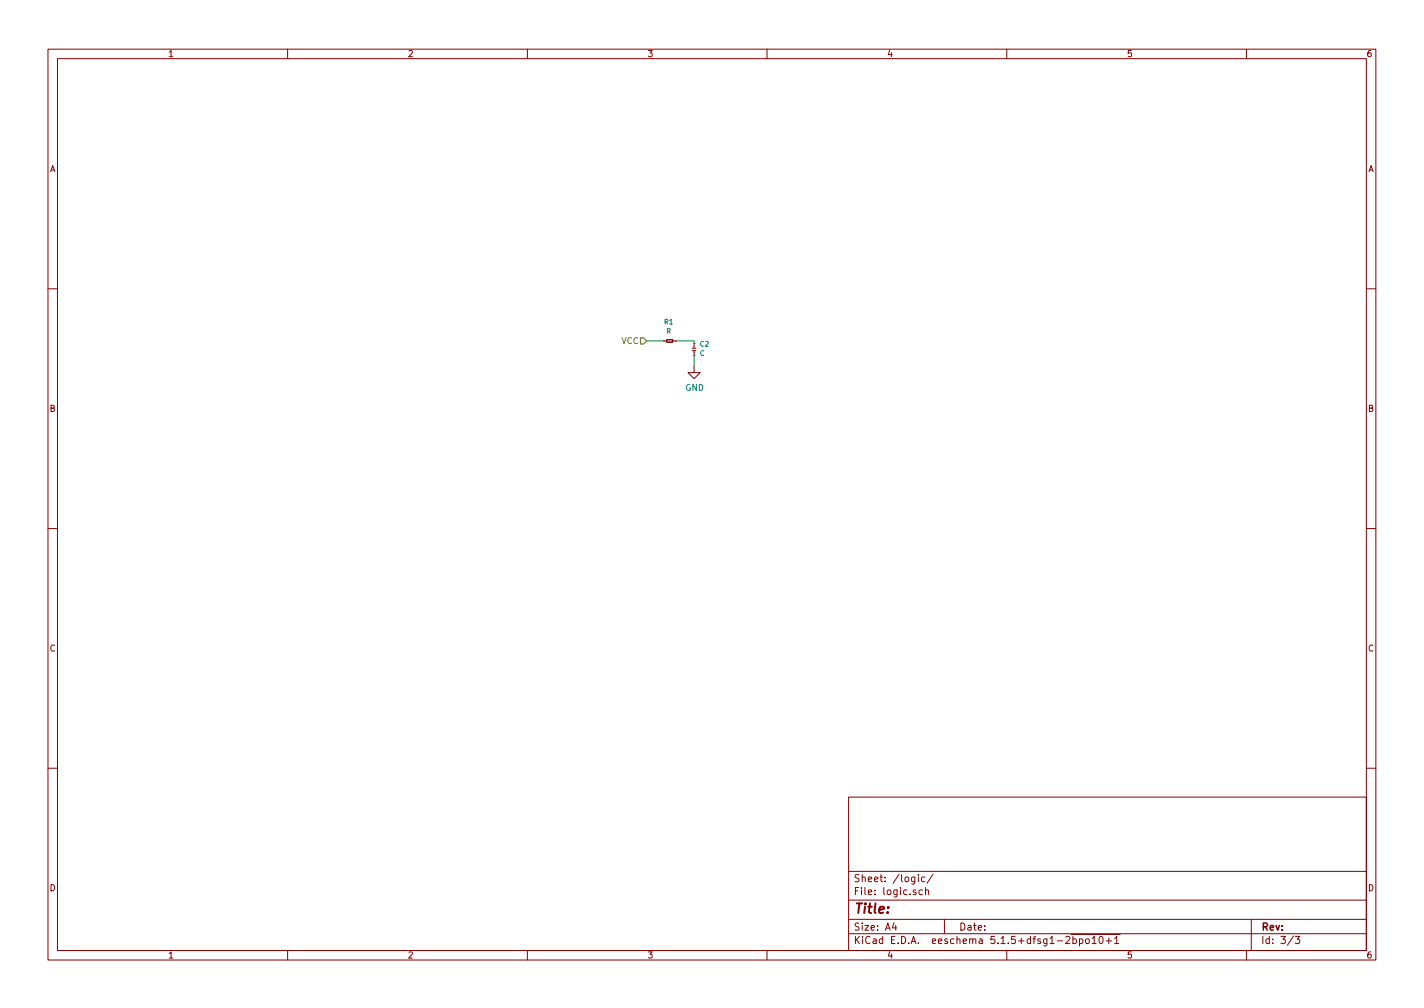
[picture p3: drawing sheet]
<svg xmlns="http://www.w3.org/2000/svg" width="297mm" height="210mm" viewBox="0 0 297 210" stroke-linecap="round" stroke-linejoin="round" font-family="sans-serif">
<g fill="none" stroke="#840000" stroke-width=".21">
<path d="M10 10.3h277v189.9h-277zM12 12.2h273v186.1h-273zM60 10.3v1.9M110 10.3v1.9M160 10.3v1.9M210 10.3v1.9M260 10.3v1.9M10 60.2h2M138.4 71.1h.1M138.4 71.1h.7M139.1 70.9h1.2v.5h-1.2zM140.3 71.1h.7"/>
<path d="M141 71.1h.1M144.4 72.6h.8M144.4 73.1h.8M144.8 71.6h.1M144.8 74.2h.1M144.8 76.4v1.3h1.2l-1.2 1.3-1.3-1.3h1.3M144.8 71.6v.9M144.8 73.1v1.1M285 60.2h2M10 110.3h2M285 110.3h2M10 160.2h2"/>
<path d="M177 166.3h108v32h-108zM285 160.2h2M60 198.3v1.9M110 198.3v1.9M160 198.3v1.9M177 194.8h108M177 191.8h108M177 187.8h108M177 181.8h108M186.5 192.5l-.4 1h1M186.8 193v1M191.6 182.4v.2"/>
<path d="M191.6 182.9v1M192.4 185.7l-.4-.1-.3 .3 .1 .6 .2 .1 .4-.1M192.9 183l-.4-.1-.3 .3 .1 .6h.6M193.1 185.7l.2-.1 .3 .1 .1 .9M193.1 185.1v1.5M194.6 182.3l-1.3 2M197 191.8v3M210 198.3v1.9M222.3 195.5l.6-.2 .3 .5-1 1h1M223.4 194.9h10.3M223.8 195.9l.4-.1 .3 .3v.6l-.3 .1-.4-.1M223.8 195.3v1.5"/>
<path d="M225.2 195.9l.4-.1 .3 .3-.1 .6-.2 .1-.4-.1M225.2 195.8v1.5M226.5 196l.2-.2 .5 .2v.5l-.1 .2-.4 .1-.2-.1zM227.8 195.8l.4-.5v1.5M227.8 196.8h.9M229.4 195.4l.2-.1a.8 .8 0 0 1 .5 .8 .8 .8 0 0 1-.5 .7 1 1 0 0 1-.2-1.4zM230.7 196.3h1.2M231.3 195.7v1.1M232.5 195.8l.4-.5v1.5M232.5 196.8h.9M260 198.3v1.9M261 191.8v6.5"/>
<path d="M269.8 195.2l-1.2 2M270.2 195.3h.9l-.5 .6 .4 .1v.7l-.2 .1-.6-.1"/>
</g>
<path d="M139.1 70.9h1.2v.5h-1.2z" fill="#ffffc2" stroke="#ffffc2" stroke-width=".21"/>
<path d="M134.9 71.1h3.5M141 71.1h3.8v.5M144.8 74.2v2.2" fill="none" stroke="#008400" stroke-width=".21"/>
<path d="M133.6 70.5h.6l.7 .6-.7 .6h-.6z" fill="none" stroke="#848400" stroke-width=".25"/>
<text font-size="2.8" fill="#840000" x="178" y="190.5">Title:</text>
<g font-size="2.1" fill="#840000">
<text x="178" y="184">Sheet: /logic/</text>
<text x="178" y="186.7">File: logic.sch</text>
<text x="178" y="196.9">KiCad E.D.A. eeschema 5.1.5+dfsg1-2bpo10+1</text>
<text x="178" y="194.1">Size: A4</text>
<text x="200" y="194.1">Date:</text>
<text x="263" y="194.1">Rev:</text>
<text x="263" y="196.9">Id: 3/3</text>
</g>
<g font-size="1.8" fill="#840000">
<text x="35" y="11.9">1</text>
<text x="85" y="11.9">2</text>
<text x="135" y="11.9">3</text>
<text x="185" y="11.9">4</text>
<text x="235" y="11.9">5</text>
<text x="285" y="11.9">6</text>
<text x="10.4" y="35.9">A</text>
<text x="285.4" y="35.9">A</text>
<text x="10.4" y="85.9">B</text>
<text x="285.4" y="85.9">B</text>
<text x="10.4" y="135.9">C</text>
<text x="285.4" y="135.9">C</text>
<text x="10.4" y="185.9">D</text>
<text x="285.4" y="185.9">D</text>
<text x="35" y="199.9">1</text>
<text x="85" y="199.9">2</text>
<text x="135" y="199.9">3</text>
<text x="185" y="199.9">4</text>
<text x="235" y="199.9">5</text>
<text x="285" y="199.9">6</text>
</g>
<text font-size="1.8" fill="#848400" x="129.6" y="71.7">VCC</text>
<text font-size="1.8" fill="#008484" x="143" y="81.5">GND</text>
<g font-size="1.4" fill="#008484">
<text x="138.6" y="67.7">R1</text>
<text x="139" y="69.6">R</text>
<text x="146" y="74.2">C</text>
<text x="146.1" y="72.3">C2</text>
</g>
</svg>
